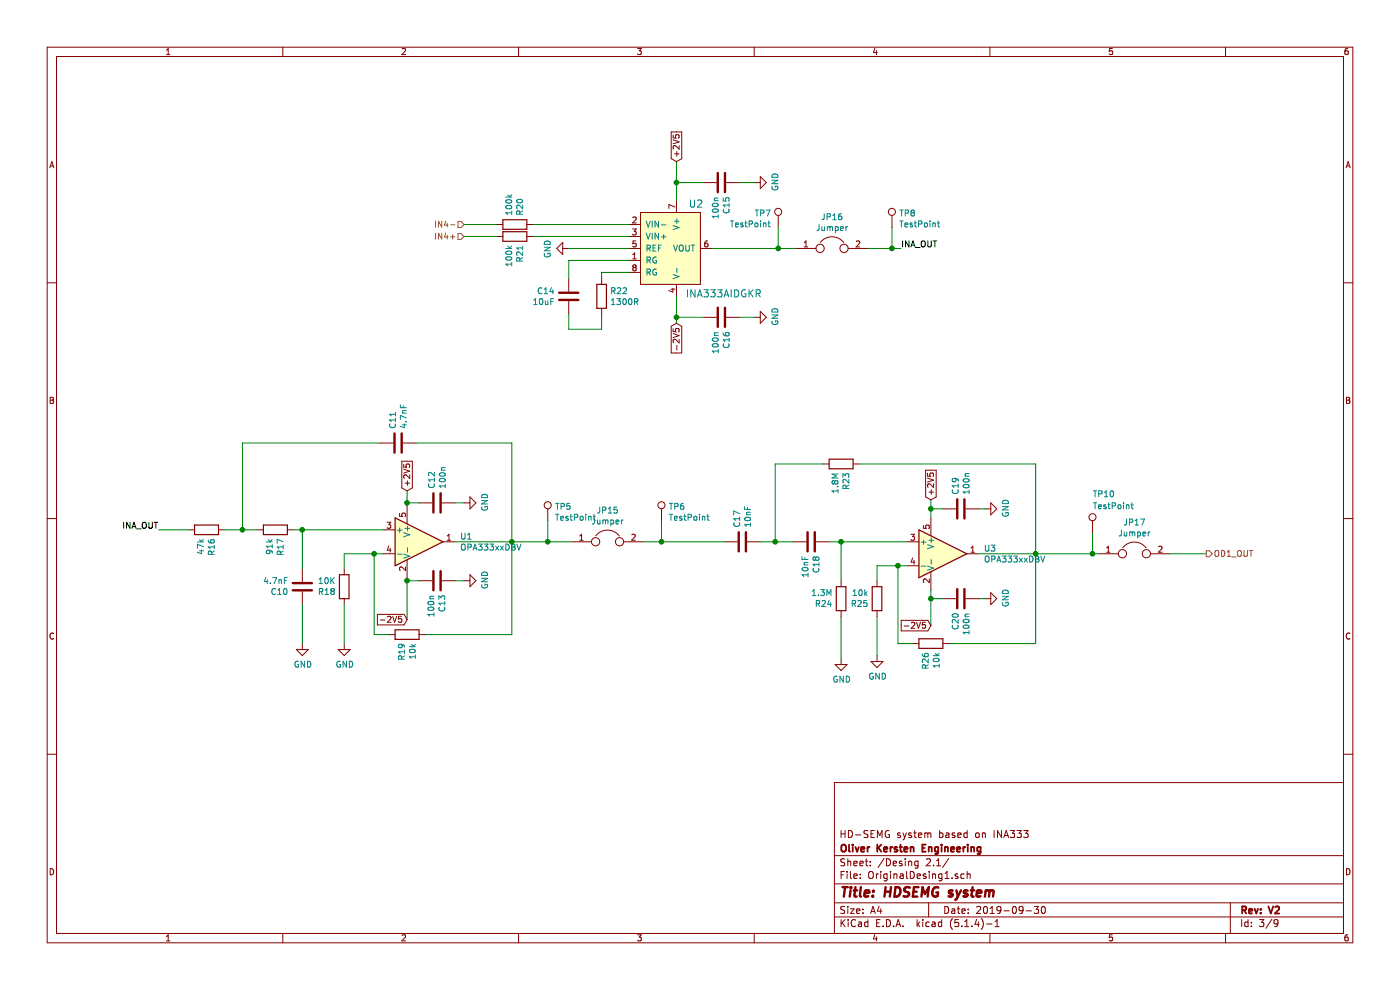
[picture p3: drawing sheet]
EESchema Schematic File Version 4
LIBS:ADS1298_FINAL-cache
EELAYER 30 0
EELAYER END
$Descr A4 11693 8268
encoding utf-8
Sheet 3 9
Title "HDSEMG system"
Date "2019-09-30"
Rev "V2"
Comp "Oliver Kersten Engineering"
Comment1 "HD-SEMG system based on INA333"
Comment2 ""
Comment3 ""
Comment4 ""
$EndDescr
$Comp
L Device:R R?
U 1 1
P 1725 4425
AR Path="/5D249182/6BC9E0D0" Ref="R?"  Part="1" 
AR Path="/6BC9E0D0" Ref="R?"  Part="1" 
AR Path="/6BC98BE3/6BC9E0D0" Ref="R16"  Part="1" 
F 0 "R16" H 1795 4471 50  0000 L CNN
F 1 "47k" H 1795 4380 50  0000 L CNN
F 2 "Resistor_SMD:R_0805_2012Metric_Pad1.15x1.40mm_HandSolder" V 1655 4425 50  0001 C CNN
F 3 "~" H 1725 4425 50  0001 C CNN
	1    1725 4425
	0    1    1    0   
$EndComp
$Comp
L Device:C C?
U 1 1
P 2525 4900
AR Path="/5D249182/6BC9E0D7" Ref="C?"  Part="1" 
AR Path="/6BC9E0D7" Ref="C?"  Part="1" 
AR Path="/6BC98BE3/6BC9E0D7" Ref="C10"  Part="1" 
F 0 "C10" H 2640 4946 50  0000 L CNN
F 1 "4.7nF" H 2640 4855 50  0000 L CNN
F 2 "Capacitor_SMD:C_0805_2012Metric_Pad1.15x1.40mm_HandSolder" H 2563 4750 50  0001 C CNN
F 3 "~" H 2525 4900 50  0001 C CNN
	1    2525 4900
	-1   0    0    1   
$EndComp
$Comp
L Device:R R?
U 1 1
P 2300 4425
AR Path="/5D249182/6BC9E0DE" Ref="R?"  Part="1" 
AR Path="/6BC9E0DE" Ref="R?"  Part="1" 
AR Path="/6BC98BE3/6BC9E0DE" Ref="R17"  Part="1" 
F 0 "R17" H 2370 4471 50  0000 L CNN
F 1 "91k" H 2370 4380 50  0000 L CNN
F 2 "Resistor_SMD:R_0805_2012Metric_Pad1.15x1.40mm_HandSolder" V 2230 4425 50  0001 C CNN
F 3 "~" H 2300 4425 50  0001 C CNN
	1    2300 4425
	0    1    1    0   
$EndComp
$Comp
L Device:C C?
U 1 1
P 3325 3700
AR Path="/5D249182/6BC9E0E5" Ref="C?"  Part="1" 
AR Path="/6BC9E0E5" Ref="C?"  Part="1" 
AR Path="/6BC98BE3/6BC9E0E5" Ref="C11"  Part="1" 
F 0 "C11" H 3440 3746 50  0000 L CNN
F 1 "4.7nF" H 3440 3655 50  0000 L CNN
F 2 "Capacitor_SMD:C_0805_2012Metric_Pad1.15x1.40mm_HandSolder" H 3363 3550 50  0001 C CNN
F 3 "~" H 3325 3700 50  0001 C CNN
	1    3325 3700
	0    -1   -1   0   
$EndComp
$Comp
L Device:R R?
U 1 1
P 2875 4900
AR Path="/5D249182/6BC9E0EC" Ref="R?"  Part="1" 
AR Path="/6BC9E0EC" Ref="R?"  Part="1" 
AR Path="/6BC98BE3/6BC9E0EC" Ref="R18"  Part="1" 
F 0 "R18" H 2945 4946 50  0000 L CNN
F 1 "10K" H 2945 4855 50  0000 L CNN
F 2 "Resistor_SMD:R_0805_2012Metric_Pad1.15x1.40mm_HandSolder" V 2805 4900 50  0001 C CNN
F 3 "~" H 2875 4900 50  0001 C CNN
	1    2875 4900
	-1   0    0    1   
$EndComp
$Comp
L Device:R R?
U 1 1
P 3400 5300
AR Path="/5D249182/6BC9E0F3" Ref="R?"  Part="1" 
AR Path="/6BC9E0F3" Ref="R?"  Part="1" 
AR Path="/6BC98BE3/6BC9E0F3" Ref="R19"  Part="1" 
F 0 "R19" H 3470 5346 50  0000 L CNN
F 1 "10k" H 3470 5255 50  0000 L CNN
F 2 "Resistor_SMD:R_0805_2012Metric_Pad1.15x1.40mm_HandSolder" V 3330 5300 50  0001 C CNN
F 3 "~" H 3400 5300 50  0001 C CNN
	1    3400 5300
	0    -1   1    0   
$EndComp
Wire Wire Line
	2525 4750 2525 4425
Wire Wire Line
	2450 4425 2525 4425
Connection ~ 2525 4425
Wire Wire Line
	2525 4425 3200 4425
Wire Wire Line
	2875 4750 2875 4625
$Comp
L power:GND #PWR?
U 1 1
P 2875 5375
AR Path="/5D249182/6BC9E0FF" Ref="#PWR?"  Part="1" 
AR Path="/6BC9E0FF" Ref="#PWR?"  Part="1" 
AR Path="/6BC98BE3/6BC9E0FF" Ref="#PWR03"  Part="1" 
F 0 "#PWR03" H 2875 5125 50  0001 C CNN
F 1 "GND" H 2880 5202 50  0000 C CNN
F 2 "" H 2875 5375 50  0001 C CNN
F 3 "" H 2875 5375 50  0001 C CNN
	1    2875 5375
	1    0    0    -1  
$EndComp
$Comp
L power:GND #PWR?
U 1 1
P 2525 5375
AR Path="/5D249182/6BC9E105" Ref="#PWR?"  Part="1" 
AR Path="/6BC9E105" Ref="#PWR?"  Part="1" 
AR Path="/6BC98BE3/6BC9E105" Ref="#PWR02"  Part="1" 
F 0 "#PWR02" H 2525 5125 50  0001 C CNN
F 1 "GND" H 2530 5202 50  0000 C CNN
F 2 "" H 2525 5375 50  0001 C CNN
F 3 "" H 2525 5375 50  0001 C CNN
	1    2525 5375
	1    0    0    -1  
$EndComp
Wire Wire Line
	2525 5375 2525 5050
Wire Wire Line
	2150 4425 2025 4425
Wire Wire Line
	3175 3700 2025 3700
Wire Wire Line
	2025 3700 2025 4425
Connection ~ 2025 4425
Wire Wire Line
	2025 4425 1875 4425
Wire Wire Line
	3475 3700 4275 3700
Wire Wire Line
	4275 3700 4275 4525
Wire Wire Line
	4275 4525 3800 4525
$Comp
L Device:R R?
U 1 1
P 7025 3875
AR Path="/5D249182/6BC9E114" Ref="R?"  Part="1" 
AR Path="/6BC9E114" Ref="R?"  Part="1" 
AR Path="/6BC98BE3/6BC9E114" Ref="R23"  Part="1" 
F 0 "R23" H 7095 3921 50  0000 L CNN
F 1 "1.8M" H 7095 3830 50  0000 L CNN
F 2 "Resistor_SMD:R_0805_2012Metric_Pad1.15x1.40mm_HandSolder" V 6955 3875 50  0001 C CNN
F 3 "~" H 7025 3875 50  0001 C CNN
	1    7025 3875
	0    1    1    0   
$EndComp
$Comp
L Device:C C?
U 1 1
P 6200 4525
AR Path="/5D249182/6BC9E11B" Ref="C?"  Part="1" 
AR Path="/6BC9E11B" Ref="C?"  Part="1" 
AR Path="/6BC98BE3/6BC9E11B" Ref="C17"  Part="1" 
F 0 "C17" H 6315 4571 50  0000 L CNN
F 1 "10nF" H 6315 4480 50  0000 L CNN
F 2 "Capacitor_SMD:C_0805_2012Metric_Pad1.15x1.40mm_HandSolder" H 6238 4375 50  0001 C CNN
F 3 "~" H 6200 4525 50  0001 C CNN
	1    6200 4525
	0    -1   -1   0   
$EndComp
$Comp
L Device:R R?
U 1 1
P 7025 5000
AR Path="/5D249182/6BC9E122" Ref="R?"  Part="1" 
AR Path="/6BC9E122" Ref="R?"  Part="1" 
AR Path="/6BC98BE3/6BC9E122" Ref="R24"  Part="1" 
F 0 "R24" H 7095 5046 50  0000 L CNN
F 1 "1.3M" H 7095 4955 50  0000 L CNN
F 2 "Resistor_SMD:R_0805_2012Metric_Pad1.15x1.40mm_HandSolder" V 6955 5000 50  0001 C CNN
F 3 "~" H 7025 5000 50  0001 C CNN
	1    7025 5000
	-1   0    0    1   
$EndComp
$Comp
L Device:C C?
U 1 1
P 6775 4525
AR Path="/5D249182/6BC9E129" Ref="C?"  Part="1" 
AR Path="/6BC9E129" Ref="C?"  Part="1" 
AR Path="/6BC98BE3/6BC9E129" Ref="C18"  Part="1" 
F 0 "C18" H 6890 4571 50  0000 L CNN
F 1 "10nF" H 6890 4480 50  0000 L CNN
F 2 "Capacitor_SMD:C_0805_2012Metric_Pad1.15x1.40mm_HandSolder" H 6813 4375 50  0001 C CNN
F 3 "~" H 6775 4525 50  0001 C CNN
	1    6775 4525
	0    1    1    0   
$EndComp
$Comp
L Device:R R?
U 1 1
P 7325 5000
AR Path="/5D249182/6BC9E130" Ref="R?"  Part="1" 
AR Path="/6BC9E130" Ref="R?"  Part="1" 
AR Path="/6BC98BE3/6BC9E130" Ref="R25"  Part="1" 
F 0 "R25" H 7395 5046 50  0000 L CNN
F 1 "10k" H 7395 4955 50  0000 L CNN
F 2 "Resistor_SMD:R_0805_2012Metric_Pad1.15x1.40mm_HandSolder" V 7255 5000 50  0001 C CNN
F 3 "~" H 7325 5000 50  0001 C CNN
	1    7325 5000
	-1   0    0    1   
$EndComp
$Comp
L Device:R R?
U 1 1
P 7775 5375
AR Path="/5D249182/6BC9E137" Ref="R?"  Part="1" 
AR Path="/6BC9E137" Ref="R?"  Part="1" 
AR Path="/6BC98BE3/6BC9E137" Ref="R26"  Part="1" 
F 0 "R26" H 7845 5421 50  0000 L CNN
F 1 "10k" H 7845 5330 50  0000 L CNN
F 2 "Resistor_SMD:R_0805_2012Metric_Pad1.15x1.40mm_HandSolder" V 7705 5375 50  0001 C CNN
F 3 "~" H 7775 5375 50  0001 C CNN
	1    7775 5375
	0    -1   1    0   
$EndComp
Wire Wire Line
	7025 4850 7025 4525
Wire Wire Line
	6925 4525 7025 4525
Connection ~ 7025 4525
Wire Wire Line
	7025 4525 7575 4525
Wire Wire Line
	7325 4850 7325 4725
Wire Wire Line
	7325 4725 7500 4725
$Comp
L power:GND #PWR?
U 1 1
P 7325 5475
AR Path="/5D249182/6BC9E144" Ref="#PWR?"  Part="1" 
AR Path="/6BC9E144" Ref="#PWR?"  Part="1" 
AR Path="/6BC98BE3/6BC9E144" Ref="#PWR012"  Part="1" 
F 0 "#PWR012" H 7325 5225 50  0001 C CNN
F 1 "GND" H 7330 5302 50  0000 C CNN
F 2 "" H 7325 5475 50  0001 C CNN
F 3 "" H 7325 5475 50  0001 C CNN
	1    7325 5475
	1    0    0    -1  
$EndComp
$Comp
L power:GND #PWR?
U 1 1
P 7025 5500
AR Path="/5D249182/6BC9E14A" Ref="#PWR?"  Part="1" 
AR Path="/6BC9E14A" Ref="#PWR?"  Part="1" 
AR Path="/6BC98BE3/6BC9E14A" Ref="#PWR011"  Part="1" 
F 0 "#PWR011" H 7025 5250 50  0001 C CNN
F 1 "GND" H 7030 5327 50  0000 C CNN
F 2 "" H 7025 5500 50  0001 C CNN
F 3 "" H 7025 5500 50  0001 C CNN
	1    7025 5500
	1    0    0    -1  
$EndComp
Wire Wire Line
	7025 5500 7025 5150
Wire Wire Line
	6625 4525 6475 4525
Wire Wire Line
	6875 3875 6475 3875
Wire Wire Line
	6475 3875 6475 4525
Connection ~ 6475 4525
Wire Wire Line
	6475 4525 6350 4525
Wire Wire Line
	7175 3875 8650 3875
Wire Wire Line
	8650 3875 8650 4625
Wire Wire Line
	8650 4625 8175 4625
Connection ~ 8650 4625
$Comp
L Connector:TestPoint TP8
U 1 1
P 7450 1900
F 0 "TP8" H 7508 2020 50  0000 L CNN
F 1 "TestPoint" H 7508 1929 50  0000 L CNN
F 2 "TestPoint:TestPoint_THTPad_1.5x1.5mm_Drill0.7mm" H 7650 1900 50  0001 C CNN
F 3 "~" H 7650 1900 50  0001 C CNN
	1    7450 1900
	1    0    0    -1  
$EndComp
$Comp
L Connector:TestPoint TP7
U 1 1
P 6500 1900
F 0 "TP7" H 6558 2020 50  0000 L CNN
F 1 "TestPoint" H 6558 1929 50  0000 L CNN
F 2 "TestPoint:TestPoint_THTPad_1.5x1.5mm_Drill0.7mm" H 6700 1900 50  0001 C CNN
F 3 "~" H 6700 1900 50  0001 C CNN
	1    6500 1900
	-1   0    0    -1  
$EndComp
Wire Wire Line
	7250 2075 7450 2075
Wire Wire Line
	7450 1900 7450 2075
Wire Wire Line
	6500 1900 6500 2075
$Comp
L Device:Jumper JP15
U 1 1
P 5075 4525
F 0 "JP15" H 5075 4789 50  0000 C CNN
F 1 "Jumper" H 5075 4698 50  0000 C CNN
F 2 "Jumper:SolderJumper-2_P1.3mm_Open_Pad1.0x1.5mm" H 5075 4525 50  0001 C CNN
F 3 "~" H 5075 4525 50  0001 C CNN
	1    5075 4525
	1    0    0    -1  
$EndComp
$Comp
L Connector:TestPoint TP6
U 1 1
P 5525 4350
F 0 "TP6" H 5583 4470 50  0000 L CNN
F 1 "TestPoint" H 5583 4379 50  0000 L CNN
F 2 "TestPoint:TestPoint_THTPad_1.5x1.5mm_Drill0.7mm" H 5725 4350 50  0001 C CNN
F 3 "~" H 5725 4350 50  0001 C CNN
	1    5525 4350
	1    0    0    -1  
$EndComp
$Comp
L Connector:TestPoint TP5
U 1 1
P 4575 4350
F 0 "TP5" H 4633 4470 50  0000 L CNN
F 1 "TestPoint" H 4633 4379 50  0000 L CNN
F 2 "TestPoint:TestPoint_THTPad_1.5x1.5mm_Drill0.7mm" H 4775 4350 50  0001 C CNN
F 3 "~" H 4775 4350 50  0001 C CNN
	1    4575 4350
	1    0    0    -1  
$EndComp
Wire Wire Line
	5375 4525 5525 4525
Wire Wire Line
	5525 4350 5525 4525
Connection ~ 5525 4525
Wire Wire Line
	4575 4350 4575 4525
Wire Wire Line
	4575 4525 4775 4525
Wire Wire Line
	5525 4525 6050 4525
Wire Wire Line
	4575 4525 4275 4525
Connection ~ 4575 4525
Connection ~ 4275 4525
Wire Wire Line
	3550 5300 4275 5300
Wire Wire Line
	4275 5300 4275 4525
Wire Wire Line
	7925 5375 8650 5375
Wire Wire Line
	8650 5375 8650 4625
$Comp
L Device:Jumper JP17
U 1 1
P 9475 4625
F 0 "JP17" H 9475 4889 50  0000 C CNN
F 1 "Jumper" H 9475 4798 50  0000 C CNN
F 2 "Jumper:SolderJumper-2_P1.3mm_Open_Pad1.0x1.5mm" H 9475 4625 50  0001 C CNN
F 3 "~" H 9475 4625 50  0001 C CNN
	1    9475 4625
	1    0    0    -1  
$EndComp
Wire Wire Line
	1325 4425 1575 4425
Wire Wire Line
	8650 4625 9125 4625
Wire Wire Line
	9125 4450 9125 4625
Connection ~ 9125 4625
Wire Wire Line
	9125 4625 9175 4625
Wire Wire Line
	10075 4625 9775 4625
Wire Wire Line
	3400 4100 3400 4200
$Comp
L Device:C C?
U 1 1
P 3650 4200
AR Path="/5D249182/6BC9E19D" Ref="C?"  Part="1" 
AR Path="/6BC9E19D" Ref="C?"  Part="1" 
AR Path="/6BC98BE3/6BC9E19D" Ref="C12"  Part="1" 
F 0 "C12" H 3765 4246 50  0000 L CNN
F 1 "100n" H 3765 4155 50  0000 L CNN
F 2 "Capacitor_SMD:C_0805_2012Metric_Pad1.15x1.40mm_HandSolder" H 3688 4050 50  0001 C CNN
F 3 "~" H 3650 4200 50  0001 C CNN
	1    3650 4200
	0    -1   -1   0   
$EndComp
Wire Wire Line
	3500 4200 3400 4200
Connection ~ 3400 4200
Wire Wire Line
	3400 4200 3400 4225
$Comp
L Device:C C?
U 1 1
P 3650 4850
AR Path="/5D249182/6BC9E1A7" Ref="C?"  Part="1" 
AR Path="/6BC9E1A7" Ref="C?"  Part="1" 
AR Path="/6BC98BE3/6BC9E1A7" Ref="C13"  Part="1" 
F 0 "C13" H 3765 4896 50  0000 L CNN
F 1 "100n" H 3765 4805 50  0000 L CNN
F 2 "Capacitor_SMD:C_0805_2012Metric_Pad1.15x1.40mm_HandSolder" H 3688 4700 50  0001 C CNN
F 3 "~" H 3650 4850 50  0001 C CNN
	1    3650 4850
	0    1    1    0   
$EndComp
Wire Wire Line
	3500 4850 3400 4850
Connection ~ 3400 4850
Wire Wire Line
	3400 4850 3400 4825
$Comp
L power:GND #PWR?
U 1 1
P 3875 4850
AR Path="/5D249182/6BC9E1B1" Ref="#PWR?"  Part="1" 
AR Path="/6BC9E1B1" Ref="#PWR?"  Part="1" 
AR Path="/6BC98BE3/6BC9E1B1" Ref="#PWR07"  Part="1" 
F 0 "#PWR07" H 3875 4600 50  0001 C CNN
F 1 "GND" H 3880 4677 50  0000 C CNN
F 2 "" H 3875 4850 50  0001 C CNN
F 3 "" H 3875 4850 50  0001 C CNN
	1    3875 4850
	0    -1   -1   0   
$EndComp
$Comp
L power:GND #PWR?
U 1 1
P 3875 4200
AR Path="/5D249182/6BC9E1B7" Ref="#PWR?"  Part="1" 
AR Path="/6BC9E1B7" Ref="#PWR?"  Part="1" 
AR Path="/6BC98BE3/6BC9E1B7" Ref="#PWR05"  Part="1" 
F 0 "#PWR05" H 3875 3950 50  0001 C CNN
F 1 "GND" H 3880 4027 50  0000 C CNN
F 2 "" H 3875 4200 50  0001 C CNN
F 3 "" H 3875 4200 50  0001 C CNN
	1    3875 4200
	0    -1   -1   0   
$EndComp
Wire Wire Line
	3875 4200 3800 4200
Wire Wire Line
	3875 4850 3800 4850
Wire Wire Line
	7775 4175 7775 4250
$Comp
L Device:C C?
U 1 1
P 8025 4250
AR Path="/5D249182/6BC9E1C0" Ref="C?"  Part="1" 
AR Path="/6BC9E1C0" Ref="C?"  Part="1" 
AR Path="/6BC98BE3/6BC9E1C0" Ref="C19"  Part="1" 
F 0 "C19" H 8140 4296 50  0000 L CNN
F 1 "100n" H 8140 4205 50  0000 L CNN
F 2 "Capacitor_SMD:C_0805_2012Metric_Pad1.15x1.40mm_HandSolder" H 8063 4100 50  0001 C CNN
F 3 "~" H 8025 4250 50  0001 C CNN
	1    8025 4250
	0    -1   -1   0   
$EndComp
Wire Wire Line
	7875 4250 7775 4250
Connection ~ 7775 4250
Wire Wire Line
	7775 4250 7775 4325
$Comp
L power:GND #PWR?
U 1 1
P 8225 4250
AR Path="/5D249182/6BC9E1CA" Ref="#PWR?"  Part="1" 
AR Path="/6BC9E1CA" Ref="#PWR?"  Part="1" 
AR Path="/6BC98BE3/6BC9E1CA" Ref="#PWR015"  Part="1" 
F 0 "#PWR015" H 8225 4000 50  0001 C CNN
F 1 "GND" H 8230 4077 50  0000 C CNN
F 2 "" H 8225 4250 50  0001 C CNN
F 3 "" H 8225 4250 50  0001 C CNN
	1    8225 4250
	0    -1   -1   0   
$EndComp
Wire Wire Line
	8225 4250 8175 4250
$Comp
L Device:C C?
U 1 1
P 8025 5000
AR Path="/5D249182/6BC9E1D1" Ref="C?"  Part="1" 
AR Path="/6BC9E1D1" Ref="C?"  Part="1" 
AR Path="/6BC98BE3/6BC9E1D1" Ref="C20"  Part="1" 
F 0 "C20" H 8140 5046 50  0000 L CNN
F 1 "100n" H 8140 4955 50  0000 L CNN
F 2 "Capacitor_SMD:C_0805_2012Metric_Pad1.15x1.40mm_HandSolder" H 8063 4850 50  0001 C CNN
F 3 "~" H 8025 5000 50  0001 C CNN
	1    8025 5000
	0    -1   1    0   
$EndComp
Wire Wire Line
	7875 5000 7775 5000
Connection ~ 7775 5000
Wire Wire Line
	7775 5000 7775 4925
$Comp
L power:GND #PWR?
U 1 1
P 8225 5000
AR Path="/5D249182/6BC9E1DB" Ref="#PWR?"  Part="1" 
AR Path="/6BC9E1DB" Ref="#PWR?"  Part="1" 
AR Path="/6BC98BE3/6BC9E1DB" Ref="#PWR017"  Part="1" 
F 0 "#PWR017" H 8225 4750 50  0001 C CNN
F 1 "GND" H 8230 4827 50  0000 C CNN
F 2 "" H 8225 5000 50  0001 C CNN
F 3 "" H 8225 5000 50  0001 C CNN
	1    8225 5000
	0    -1   -1   0   
$EndComp
Wire Wire Line
	8225 5000 8175 5000
$Comp
L Amplifier_Operational:OPA333xxDBV U1
U 1 1
P 3500 4525
F 0 "U1" H 3841 4571 50  0000 L CNN
F 1 "OPA333xxDBV" H 3841 4480 50  0000 L CNN
F 2 "Package_TO_SOT_SMD:SOT-23-5" H 3400 4325 50  0001 L CNN
F 3 "http://www.ti.com/lit/ds/symlink/opa333.pdf" H 3500 4725 50  0001 C CNN
	1    3500 4525
	1    0    0    -1  
$EndComp
$Comp
L Amplifier_Operational:OPA333xxDBV U3
U 1 1
P 7875 4625
F 0 "U3" H 8216 4671 50  0000 L CNN
F 1 "OPA333xxDBV" H 8216 4580 50  0000 L CNN
F 2 "Package_TO_SOT_SMD:SOT-23-5" H 7775 4425 50  0001 L CNN
F 3 "http://www.ti.com/lit/ds/symlink/opa333.pdf" H 7875 4825 50  0001 C CNN
	1    7875 4625
	1    0    0    -1  
$EndComp
Wire Wire Line
	3125 4625 3125 5300
Wire Wire Line
	2875 4625 3125 4625
Connection ~ 3125 4625
Wire Wire Line
	3125 4625 3200 4625
Wire Wire Line
	3125 5300 3250 5300
Wire Wire Line
	2875 5050 2875 5375
Wire Wire Line
	7325 5150 7325 5475
Wire Wire Line
	7625 5375 7500 5375
Wire Wire Line
	7500 5375 7500 4725
Connection ~ 7500 4725
Wire Wire Line
	7500 4725 7575 4725
$Comp
L ADS1298_FINAL-rescue:INA333AIDGKR-dk_Linear-Amplifiers-Instrumentation-OP-Amps-Buffer-Amps U?
U 1 1
P 5650 1875
AR Path="/5D249182/6BC9E206" Ref="U?"  Part="1" 
AR Path="/6BC9E206" Ref="U?"  Part="1" 
AR Path="/6BC98BE3/6BC9E206" Ref="U2"  Part="1" 
F 0 "U2" H 5750 2050 60  0000 L CNN
F 1 "INA333AIDGKR" H 5725 1300 60  0000 L CNN
F 2 "Package_SO:MSOP-8_3x3mm_P0.65mm" H 5850 2075 60  0001 L CNN
F 3 "http://www.ti.com/lit/ds/symlink/ina333.pdf" H 5850 2175 60  0001 L CNN
F 4 "296-23564-1-ND" H 5850 2275 60  0001 L CNN "Digi-Key_PN"
F 5 "INA333AIDGKR" H 5850 2375 60  0001 L CNN "MPN"
F 6 "Integrated Circuits (ICs)" H 5850 2475 60  0001 L CNN "Category"
F 7 "Linear - Amplifiers - Instrumentation, OP Amps, Buffer Amps" H 5850 2575 60  0001 L CNN "Family"
F 8 "http://www.ti.com/lit/ds/symlink/ina333.pdf" H 5850 2675 60  0001 L CNN "DK_Datasheet_Link"
F 9 "/product-detail/en/texas-instruments/INA333AIDGKR/296-23564-1-ND/1886116" H 5850 2775 60  0001 L CNN "DK_Detail_Page"
F 10 "IC OPAMP INSTR 150KHZ RRO 8VSSOP" H 5850 2875 60  0001 L CNN "Description"
F 11 "Texas Instruments" H 5850 2975 60  0001 L CNN "Manufacturer"
F 12 "Active" H 5850 3075 60  0001 L CNN "Status"
	1    5650 1875
	1    0    0    -1  
$EndComp
$Comp
L Device:C C?
U 1 1
P 4750 2475
AR Path="/5D249182/6BC9E20D" Ref="C?"  Part="1" 
AR Path="/6BC9E20D" Ref="C?"  Part="1" 
AR Path="/6BC98BE3/6BC9E20D" Ref="C14"  Part="1" 
F 0 "C14" H 4865 2521 50  0000 L CNN
F 1 "10uF" H 4865 2430 50  0000 L CNN
F 2 "Capacitor_SMD:C_0805_2012Metric_Pad1.15x1.40mm_HandSolder" H 4788 2325 50  0001 C CNN
F 3 "~" H 4750 2475 50  0001 C CNN
	1    4750 2475
	-1   0    0    -1  
$EndComp
$Comp
L Device:R R?
U 1 1
P 5025 2475
AR Path="/5D249182/6BC9E214" Ref="R?"  Part="1" 
AR Path="/6BC9E214" Ref="R?"  Part="1" 
AR Path="/6BC98BE3/6BC9E214" Ref="R22"  Part="1" 
F 0 "R22" H 5095 2521 50  0000 L CNN
F 1 "1300R" H 5095 2430 50  0000 L CNN
F 2 "Resistor_SMD:R_0805_2012Metric_Pad1.15x1.40mm_HandSolder" V 4955 2475 50  0001 C CNN
F 3 "~" H 5025 2475 50  0001 C CNN
	1    5025 2475
	1    0    0    -1  
$EndComp
Wire Wire Line
	4750 2175 4750 2325
Wire Wire Line
	4750 2625 4750 2750
Wire Wire Line
	4750 2750 5025 2750
Wire Wire Line
	5025 2750 5025 2625
Wire Wire Line
	5025 2325 5025 2275
Wire Wire Line
	5250 1875 4450 1875
Wire Wire Line
	3875 1975 4150 1975
Wire Wire Line
	5650 1675 5650 1525
$Comp
L Device:C C?
U 1 1
P 6025 1525
AR Path="/5D249182/6BC9E223" Ref="C?"  Part="1" 
AR Path="/6BC9E223" Ref="C?"  Part="1" 
AR Path="/6BC98BE3/6BC9E223" Ref="C15"  Part="1" 
F 0 "C15" H 6140 1571 50  0000 L CNN
F 1 "100n" H 6140 1480 50  0000 L CNN
F 2 "Capacitor_SMD:C_0805_2012Metric_Pad1.15x1.40mm_HandSolder" H 6063 1375 50  0001 C CNN
F 3 "~" H 6025 1525 50  0001 C CNN
	1    6025 1525
	0    1    1    0   
$EndComp
$Comp
L power:GND #PWR?
U 1 1
P 6300 1525
AR Path="/5D249182/6BC9E22A" Ref="#PWR?"  Part="1" 
AR Path="/6BC9E22A" Ref="#PWR?"  Part="1" 
AR Path="/6BC98BE3/6BC9E22A" Ref="#PWR09"  Part="1" 
F 0 "#PWR09" H 6300 1275 50  0001 C CNN
F 1 "GND" H 6305 1352 50  0000 C CNN
F 2 "" H 6300 1525 50  0001 C CNN
F 3 "" H 6300 1525 50  0001 C CNN
	1    6300 1525
	0    -1   -1   0   
$EndComp
Wire Wire Line
	5875 1525 5650 1525
Connection ~ 5650 1525
Wire Wire Line
	5650 1350 5650 1525
$Comp
L Device:C C?
U 1 1
P 6025 2650
AR Path="/5D249182/6BC9E233" Ref="C?"  Part="1" 
AR Path="/6BC9E233" Ref="C?"  Part="1" 
AR Path="/6BC98BE3/6BC9E233" Ref="C16"  Part="1" 
F 0 "C16" H 6140 2696 50  0000 L CNN
F 1 "100n" H 6140 2605 50  0000 L CNN
F 2 "Capacitor_SMD:C_0805_2012Metric_Pad1.15x1.40mm_HandSolder" H 6063 2500 50  0001 C CNN
F 3 "~" H 6025 2650 50  0001 C CNN
	1    6025 2650
	0    1    1    0   
$EndComp
$Comp
L power:GND #PWR?
U 1 1
P 6300 2650
AR Path="/5D249182/6BC9E23A" Ref="#PWR?"  Part="1" 
AR Path="/6BC9E23A" Ref="#PWR?"  Part="1" 
AR Path="/6BC98BE3/6BC9E23A" Ref="#PWR010"  Part="1" 
F 0 "#PWR010" H 6300 2400 50  0001 C CNN
F 1 "GND" H 6305 2477 50  0000 C CNN
F 2 "" H 6300 2650 50  0001 C CNN
F 3 "" H 6300 2650 50  0001 C CNN
	1    6300 2650
	0    -1   -1   0   
$EndComp
Wire Wire Line
	5875 2650 5650 2650
Wire Wire Line
	5650 2475 5650 2650
Wire Wire Line
	5650 2700 5650 2650
Connection ~ 5650 2650
$Comp
L power:GND #PWR?
U 1 1
P 4750 2075
AR Path="/5D249182/6BC9E244" Ref="#PWR?"  Part="1" 
AR Path="/6BC9E244" Ref="#PWR?"  Part="1" 
AR Path="/6BC98BE3/6BC9E244" Ref="#PWR08"  Part="1" 
F 0 "#PWR08" H 4750 1825 50  0001 C CNN
F 1 "GND" H 4755 1902 50  0000 C CNN
F 2 "" H 4750 2075 50  0001 C CNN
F 3 "" H 4750 2075 50  0001 C CNN
	1    4750 2075
	0    1    1    0   
$EndComp
Wire Wire Line
	4750 2075 5250 2075
Wire Wire Line
	4750 2175 5250 2175
Wire Wire Line
	5025 2275 5250 2275
$Comp
L Device:R R?
U 1 1
P 4300 1875
AR Path="/5D249182/6BC9E24D" Ref="R?"  Part="1" 
AR Path="/6BC9E24D" Ref="R?"  Part="1" 
AR Path="/6BC98BE3/6BC9E24D" Ref="R20"  Part="1" 
F 0 "R20" H 4370 1921 50  0000 L CNN
F 1 "100k" H 4370 1830 50  0000 L CNN
F 2 "Resistor_SMD:R_0805_2012Metric_Pad1.15x1.40mm_HandSolder" V 4230 1875 50  0001 C CNN
F 3 "~" H 4300 1875 50  0001 C CNN
	1    4300 1875
	0    1    -1   0   
$EndComp
Wire Wire Line
	4150 1875 3875 1875
$Comp
L Device:R R?
U 1 1
P 4300 1975
AR Path="/5D249182/6BC9E255" Ref="R?"  Part="1" 
AR Path="/6BC9E255" Ref="R?"  Part="1" 
AR Path="/6BC98BE3/6BC9E255" Ref="R21"  Part="1" 
F 0 "R21" H 4370 2021 50  0000 L CNN
F 1 "100k" H 4370 1930 50  0000 L CNN
F 2 "Resistor_SMD:R_0805_2012Metric_Pad1.15x1.40mm_HandSolder" V 4230 1975 50  0001 C CNN
F 3 "~" H 4300 1975 50  0001 C CNN
	1    4300 1975
	0    1    1    0   
$EndComp
Wire Wire Line
	4450 1975 5250 1975
Wire Wire Line
	5950 2075 6500 2075
Wire Wire Line
	6300 1525 6175 1525
Wire Wire Line
	6300 2650 6175 2650
Connection ~ 6500 2075
Wire Wire Line
	6500 2075 6650 2075
$Comp
L Device:Jumper JP16
U 1 1
P 6950 2075
F 0 "JP16" H 6950 2339 50  0000 C CNN
F 1 "Jumper" H 6950 2248 50  0000 C CNN
F 2 "Jumper:SolderJumper-2_P1.3mm_Open_Pad1.0x1.5mm" H 6950 2075 50  0001 C CNN
F 3 "~" H 6950 2075 50  0001 C CNN
	1    6950 2075
	1    0    0    -1  
$EndComp
$Comp
L Connector:TestPoint TP10
U 1 1
P 9125 4450
F 0 "TP10" H 9125 4775 50  0000 L CNN
F 1 "TestPoint" H 9125 4675 50  0000 L CNN
F 2 "TestPoint:TestPoint_THTPad_1.5x1.5mm_Drill0.7mm" H 9325 4450 50  0001 C CNN
F 3 "~" H 9325 4450 50  0001 C CNN
	1    9125 4450
	1    0    0    -1  
$EndComp
Text GLabel 7775 4175 1    50   Input ~ 0
+2V5
Text GLabel 3400 4100 1    50   Input ~ 0
+2V5
Text GLabel 5650 1350 1    50   Input ~ 0
+2V5
Text GLabel 5650 2700 3    50   Input ~ 0
-2V5
Text GLabel 3400 5175 0    50   Input ~ 0
-2V5
Text GLabel 7775 5225 0    50   Input ~ 0
-2V5
Wire Wire Line
	7775 5000 7775 5225
Wire Wire Line
	3400 4850 3400 5175
Text Label 7525 2075 0    50   ~ 0
INA_OUT
Wire Wire Line
	7525 2075 7450 2075
Connection ~ 7450 2075
Text Label 1325 4425 2    50   ~ 0
INA_OUT
Text HLabel 10075 4625 2    50   Output ~ 0
OD1_OUT
Text HLabel 3875 1975 0    50   Input ~ 0
IN4+
Text HLabel 3875 1875 0    50   Input ~ 0
IN4-
$EndSCHEMATC
